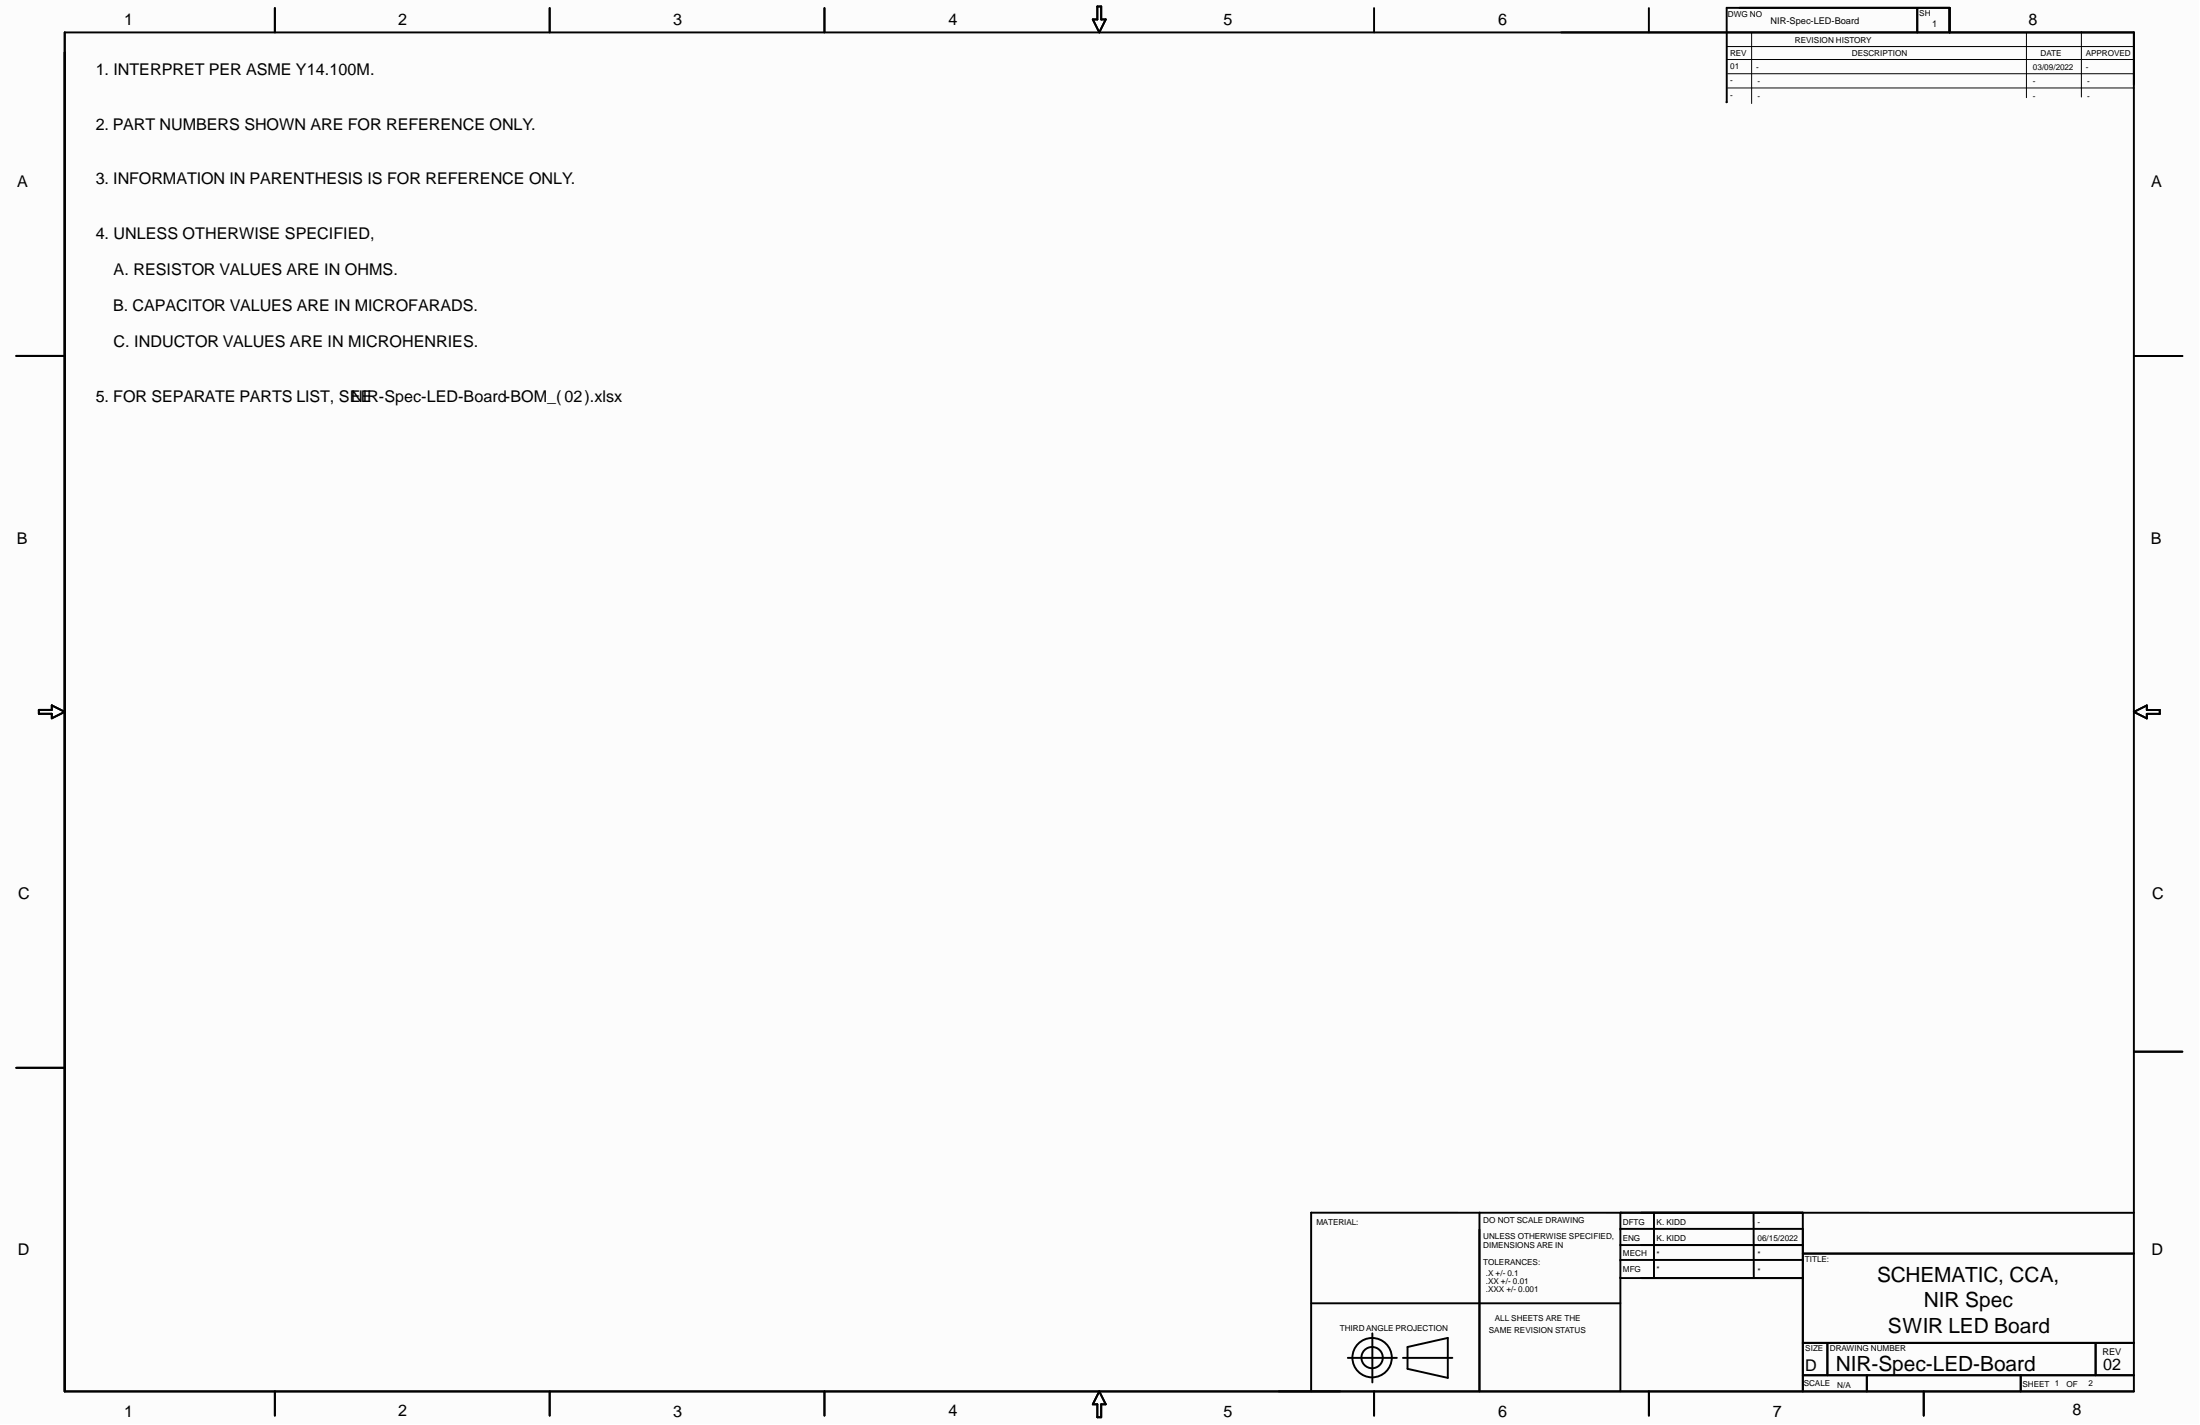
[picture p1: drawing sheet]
<svg xmlns="http://www.w3.org/2000/svg" width="863mm" height="559mm" viewBox="0 0 863 559" stroke-linecap="round" stroke-linejoin="round" font-family="sans-serif">
<g fill="#fcfcfc">
<path d="M0 0h862.6v558.3h-862.6z" fill-rule="evenodd"/>
<path d="M0 0h862.6v558.3h-862.6z" fill-rule="evenodd"/>
</g>
<path d="M677.4 18.3h159.6M687.3 12.9v27.7M795.1 12.7v25.6M816.7 12.4v25.7M677.4 23.3h159.6M677.9 28.9h159.6M677.9 34.5h159.6" fill="none" stroke="#000" stroke-width=".39"/>
<g fill="none" stroke="#000" stroke-width=".76">
<path d="M25.4 12.7v532.9h811.9v-532.9h-811.9M107.9 3.2v9.5M215.7 3.2v9.5M323.5 3.2v9.5M430.6 2.5h1.5v5.1h1.8l-2.6 5.1-2.5-5.1h1.8zM539.2 3.2v9.5M647 3.2v9.5M752.3 3.1v9.6M765 12.7v-9.6h-87.5l-.1 37M6.4 139.6h19M837.3 139.6h19M15.2 278.4h5.1v-1.8l5.1 2.5-5.1 2.6v-1.8h-5.1z"/>
<path d="M837.3 279.2l5.1-2.6v1.8h5.1v1.5h-5.1v1.8zM6.4 418.7h19M837.3 412.4h19M580.5 475.6v70M635.8 475.6v70M649 475.6v25.6M688.1 475.6l.1 25.6M707.4 475.6v70M837.3 475.6h-322.8v70M635.8 488.2h71.6M635.8 481.9h71.6M635.8 494.1h71.6"/>
<path d="M707.4 491.6h129.9M514.5 511.1h121.3M635.8 501.2h71.6M528.9 532.5h19.2M538.5 522.9v19.2M550.5 532.5h19.4M552.3 528.2l15.8-3.5v15.6l-15.8-3.5zM707.4 539.3h129.9M707.4 526.6h129.9M717 526.6v12.7M732.5 539.3v6.3M792.9 539.3v6.3"/>
<path d="M822.3 526.6v12.7M107.9 545.6v9.5M215.7 545.6v9.5M323.5 545.6v9.5M431.3 545.6l2.6 5.1h-1.8v5.1h-1.5v-5.1h-1.8zM539.2 545.6v9.5M647 545.6v9.5M754.8 545.6v9.6"/>
<circle cx="538.4" cy="532.4" r="4.2"/>
<circle cx="538.4" cy="532.4" r="7.7"/>
</g>
<g fill="#000">
<circle cx="635.8" cy="475.6" r=".38"/>
<circle cx="635.8" cy="488.2" r=".38"/>
</g>
<g font-size="8.2">
<text x="736.5" y="502.5">SCHEMATIC, CCA,</text>
<text x="754.9" y="512.7">NIR Spec</text>
<text x="740.8" y="522.8">SWIR LED Board</text>
<text x="720.3" y="537.6">NIR-Spec-LED-Board</text>
</g>
<g font-size="6.3">
<text x="48.7" y="10">1</text>
<text x="156.3" y="9.8">2</text>
<text x="264.1" y="10">3</text>
<text x="372.1" y="9.8">4</text>
<text x="480" y="10">5</text>
<text x="587.9" y="10">6</text>
<text x="796" y="9.8">8</text>
<text x="37.5" y="29.6">1. INTERPRET PER ASME Y14.100M.</text>
<text x="37.5" y="50.9">2. PART NUMBERS SHOWN ARE FOR REFERENCE ONLY.</text>
<text x="6.7" y="73.4">A</text>
<text x="37.5" y="72.2">3. INFORMATION IN PARENTHESIS IS FOR REFERENCE ONLY.</text>
<text x="844" y="73.4">A</text>
<text x="37.5" y="93.5">4. UNLESS OTHERWISE SPECIFIED,</text>
<text x="44.6" y="107.8">A. RESISTOR VALUES ARE IN OHMS.</text>
<text x="44.4" y="122">B. CAPACITOR VALUES ARE IN MICROFARADS.</text>
<text x="44.6" y="136.2">C. INDUCTOR VALUES ARE IN MICROHENRIES.</text>
<text x="37.5" y="157.5">5. FOR SEPARATE PARTS LIST, SEE</text>
<text x="137.8" y="157.5">NIR-Spec-LED-Board-BOM_( 02).xlsx</text>
<text x="6.6" y="213.2">B</text>
<text x="843.9" y="213.2">B</text>
<text x="7.2" y="352.5">C</text>
<text x="844.5" y="352.5">C</text>
<text x="6.9" y="492">D</text>
<text x="844.3" y="492">D</text>
<text x="708.4" y="537.6">D</text>
<text x="825.3" y="537.3">02</text>
<text x="48.7" y="555.6">1</text>
<text x="156.3" y="555.4">2</text>
<text x="264.1" y="555.6">3</text>
<text x="372.1" y="555.4">4</text>
<text x="480" y="555.6">5</text>
<text x="587.9" y="555.6">6</text>
<text x="695.7" y="555.6">7</text>
<text x="813.2" y="555.1">8</text>
</g>
<g font-size="3.6">
<text x="694.7" y="9.4">NIR-Spec-LED-Board</text>
<text x="758.1" y="10.4">1</text>
<text x="825" y="531.5">REV</text>
</g>
<g font-size="3.2">
<text x="678" y="6.6">DWG NO</text>
<text x="753.1" y="6.2">SH</text>
<text x="704.3" y="16.8">REVISION HISTORY</text>
<text x="678.9" y="22.1">REV</text>
<text x="726.6" y="22.1">DESCRIPTION</text>
<text x="800.7" y="22.1">DATE</text>
<text x="818.4" y="22.1">APPROVED</text>
<text x="678.9" y="27.2">01</text>
<text x="689.1" y="27.5">-</text>
<text x="797.7" y="27.5">03/09/2022</text>
<text x="818.5" y="27.5">-</text>
<text x="678.9" y="32.6">-</text>
<text x="689.6" y="33.1">-</text>
<text x="797.7" y="33.1">-</text>
<text x="819" y="33.1">-</text>
<text x="678.9" y="38.4">-</text>
<text x="689.6" y="38.6">-</text>
<text x="797.7" y="38.6">-</text>
<text x="819" y="38.6">-</text>
<text x="582" y="479.7">DO NOT SCALE DRAWING</text>
<text x="516.6" y="480.2">MATERIAL:</text>
<text x="582" y="485.8">UNLESS OTHERWISE SPECIFIED,</text>
<text x="636.8" y="480.2">DFTG</text>
<text x="650" y="480.2">K. KIDD</text>
<text x="689.6" y="480.2">-</text>
<text x="582" y="489.3">DIMENSIONS ARE IN</text>
<text x="636.8" y="486.8">ENG</text>
<text x="650" y="486.8">K. KIDD</text>
<text x="689.6" y="486.8">06/15/2022</text>
<text x="582" y="495.9">TOLERANCES:</text>
<text x="636.8" y="492.4">MECH</text>
<text x="650" y="492.9">*</text>
<text x="689.6" y="492.9">*</text>
<text x="708.2" y="494.9">TITLE:</text>
<text x="583" y="500.5">.X +/- 0.1</text>
<text x="583" y="503.6">.XX +/- 0.01</text>
<text x="636.8" y="499">MFG</text>
<text x="650" y="499">*</text>
<text x="689.6" y="499.5">*</text>
<text x="583" y="506.6">.XXX +/- 0.001</text>
<text x="525.7" y="521.8">THIRD ANGLE PROJECTION</text>
<text x="586.6" y="518.1">ALL SHEETS ARE THE</text>
<text x="584.2" y="522.7">SAME REVISION STATUS</text>
<text x="708.4" y="529.9">SIZE</text>
<text x="718" y="529.9">DRAWING NUMBER</text>
<text x="707.8" y="543.6">SCALE</text>
<text x="720.9" y="544.2">N/A</text>
<text x="793.6" y="543.8">SHEET 1</text>
<text x="810.9" y="543.8">OF</text>
<text x="819.5" y="543.6">2</text>
</g>
</svg>
